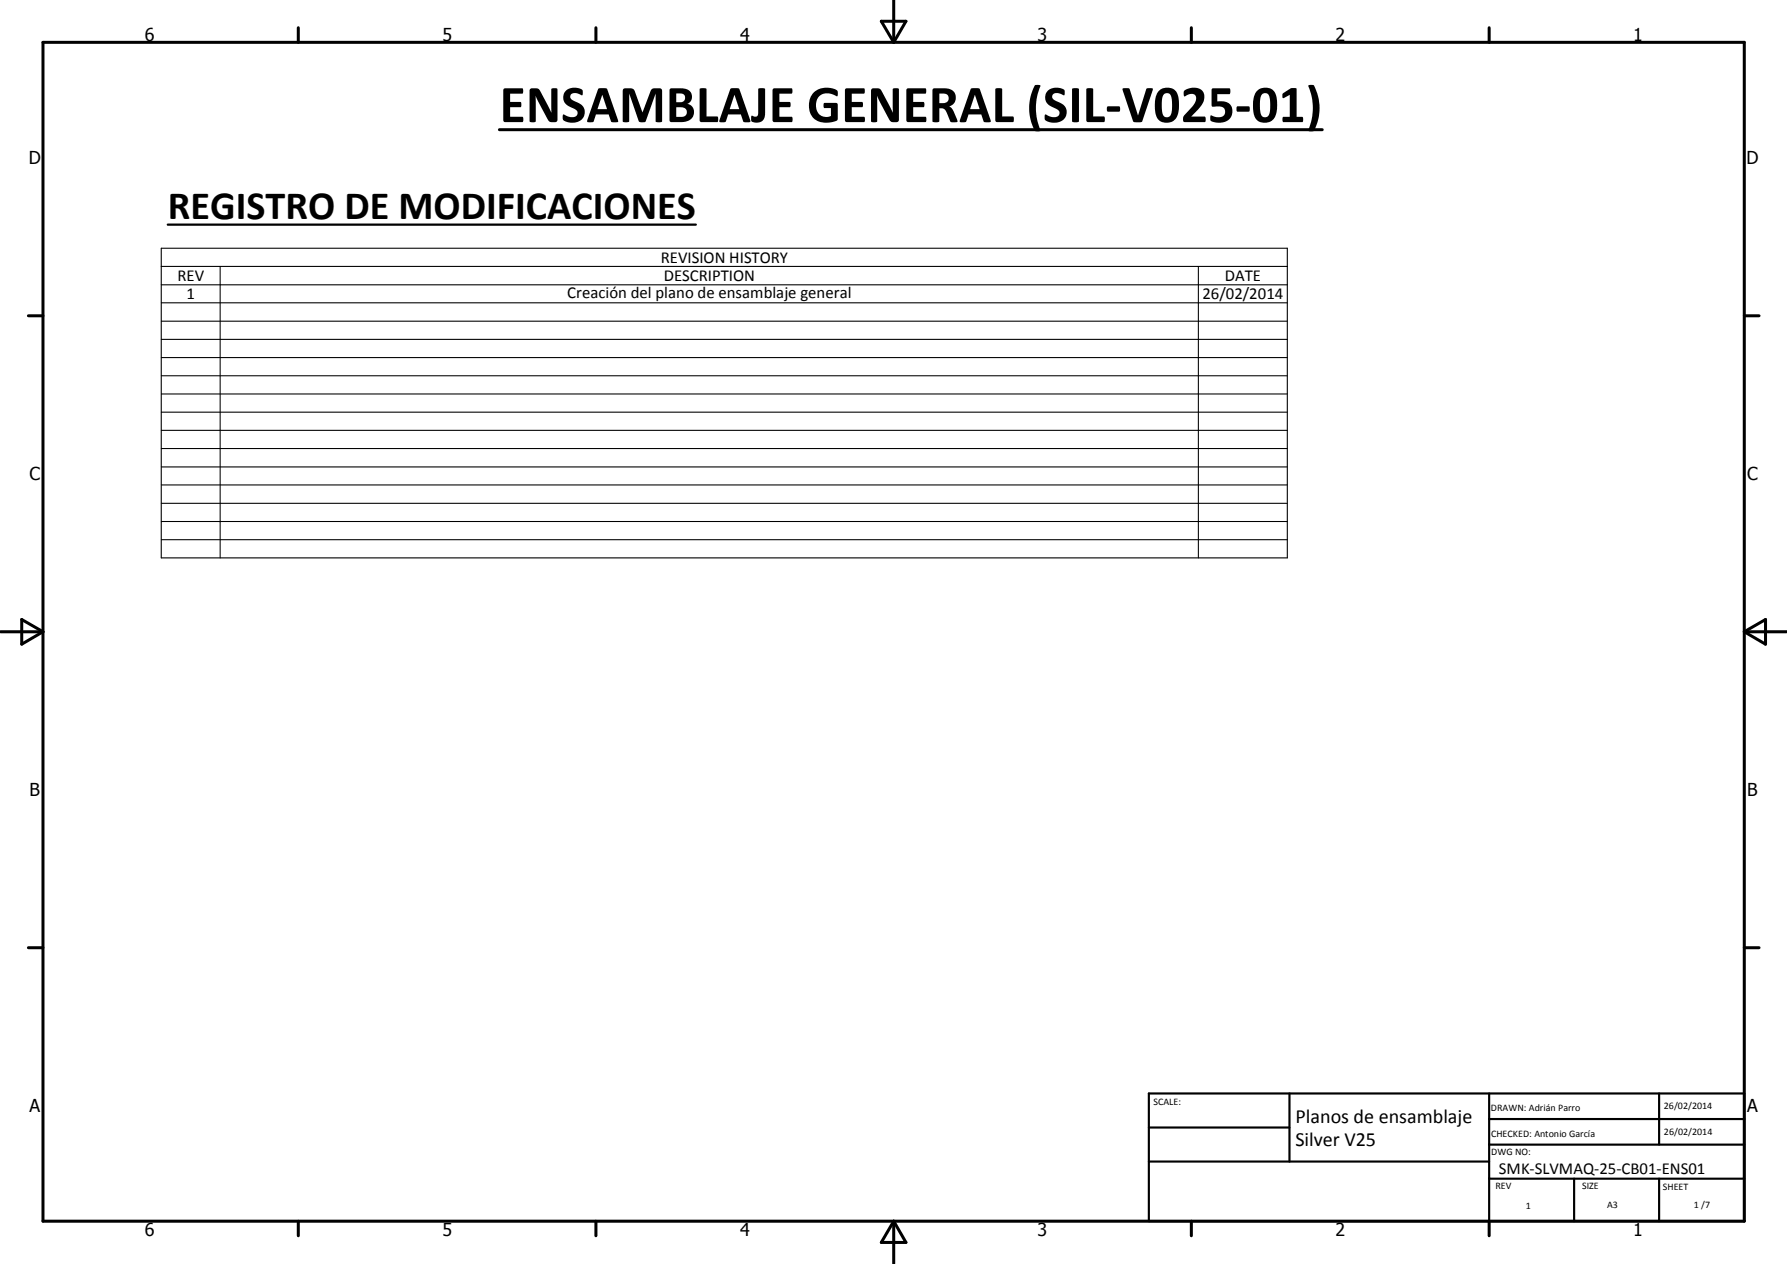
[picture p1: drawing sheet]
<svg xmlns="http://www.w3.org/2000/svg" width="420mm" height="297mm" viewBox="0 0 420 297" stroke-linecap="round" stroke-linejoin="round" font-family="sans-serif">
<g fill="none" stroke="#000" stroke-width=".71">
<path d="M10.1 9.9h400v277.1h-400zM70.1 6.5v3.4M140.1 6.5v3.4M207.2 5h5.8l-2.9 4.9zM210.1 0v9.9M280.1 6.5v3.4M350.1 6.5v3.4M117.4 30.5h193.5M6.7 74.2h3.4M410.1 74.2h3.5M.1 148.5h10M5.1 145.6l5 2.9-5 2.9z"/>
<path d="M410.1 148.5h10M410.1 148.5l5-2.9v5.8zM6.7 222.7h3.4M410.1 222.7h3.5M70.1 287v3.4M140.1 287v3.4M210.1 287v10M210.1 287l2.9 5h-5.8zM280.1 287v3.4M350.1 287v3.4"/>
</g>
<path d="M270.1 257h140v30h-140zM303.2 257v16M350.1 257v30M390.1 257v12M270.1 265h33.1M270.1 273h80M350.1 277h60M350.1 269h60M350.1 263h60M370.1 277v10M390.1 277v10" fill="none" stroke="#000" stroke-width=".51"/>
<path d="M39.4 52.8h124.2" fill="none" stroke="#000" stroke-width=".53"/>
<g fill="none" stroke="#000" stroke-width=".25">
<path d="M37.9 58.3h264.8v72.8h-264.8zM37.9 62.6h264.8M37.9 66.9h264.8M37.9 71.2h264.8M37.9 75.5h264.8M37.9 79.8h264.8M51.8 62.6v68.5M281.8 62.6v68.5M37.9 84h264.8M37.9 88.3h264.8M37.9 92.6h264.8M37.9 96.9h264.8"/>
<path d="M37.9 101.1h264.8M37.9 105.4h264.8M37.9 109.7h264.8M37.9 114h264.8M37.9 118.3h264.8M37.9 122.6h264.8M37.9 126.8h264.8"/>
</g>
<text font-size="12.6" x="117.5" y="28.7">ENSAMBLAJE GENERAL (SIL-V025-01)</text>
<text font-size="9.4" x="39.5" y="51.5">REGISTRO DE MODIFICACIONES</text>
<g font-size="4.7">
<text x="304.6" y="263.9">Planos de ensamblaje</text>
<text x="304.6" y="269.3">Silver V25</text>
</g>
<g font-size="4.2">
<text x="34" y="9.6">6</text>
<text x="104" y="9.6">5</text>
<text x="174" y="9.6">4</text>
<text x="244" y="9.6">3</text>
<text x="314" y="9.6">2</text>
<text x="384" y="9.6">1</text>
<text x="6.8" y="38.7">D</text>
<text x="410.6" y="38.7">D</text>
<text x="7" y="112.9">C</text>
<text x="410.8" y="112.9">C</text>
<text x="7" y="187.1">B</text>
<text x="410.8" y="187.1">B</text>
<text x="7" y="261.4">A</text>
<text x="410.8" y="261.4">A</text>
<text x="34" y="290.4">6</text>
<text x="104" y="290.4">5</text>
<text x="174" y="290.4">4</text>
<text x="244" y="290.4">3</text>
<text x="314" y="290.4">2</text>
<text x="384" y="290.4">1</text>
</g>
<g font-size="3.9">
<text x="155.4" y="61.8">REVISION HISTORY</text>
<text x="41.7" y="66">REV</text>
<text x="43.9" y="70.3">1</text>
<text x="133.4" y="70.1">Creación del plano de ensamblaje general</text>
<text x="156.1" y="66">DESCRIPTION</text>
<text x="282.7" y="70.2">26/02/2014</text>
<text x="288" y="66">DATE</text>
<text x="352.4" y="276">SMK-SLVMAQ-25-CB01-ENS01</text>
</g>
<g font-size="2.4">
<text x="271.2" y="259.7">SCALE:</text>
<text x="350.6" y="261">DRAWN: Adrián Parro</text>
<text x="391.2" y="260.6">26/02/2014</text>
<text x="350.6" y="267.1">CHECKED: Antonio García</text>
<text x="391.2" y="266.7">26/02/2014</text>
<text x="350.6" y="271.4">DWG NO:</text>
<text x="351.6" y="279.3">REV</text>
<text x="372" y="279.4">SIZE</text>
<text x="391" y="279.6">SHEET</text>
<text x="358.7" y="284.1">1</text>
<text x="377.9" y="283.8">A3</text>
<text x="398.3" y="283.8">1 /7</text>
</g>
</svg>
